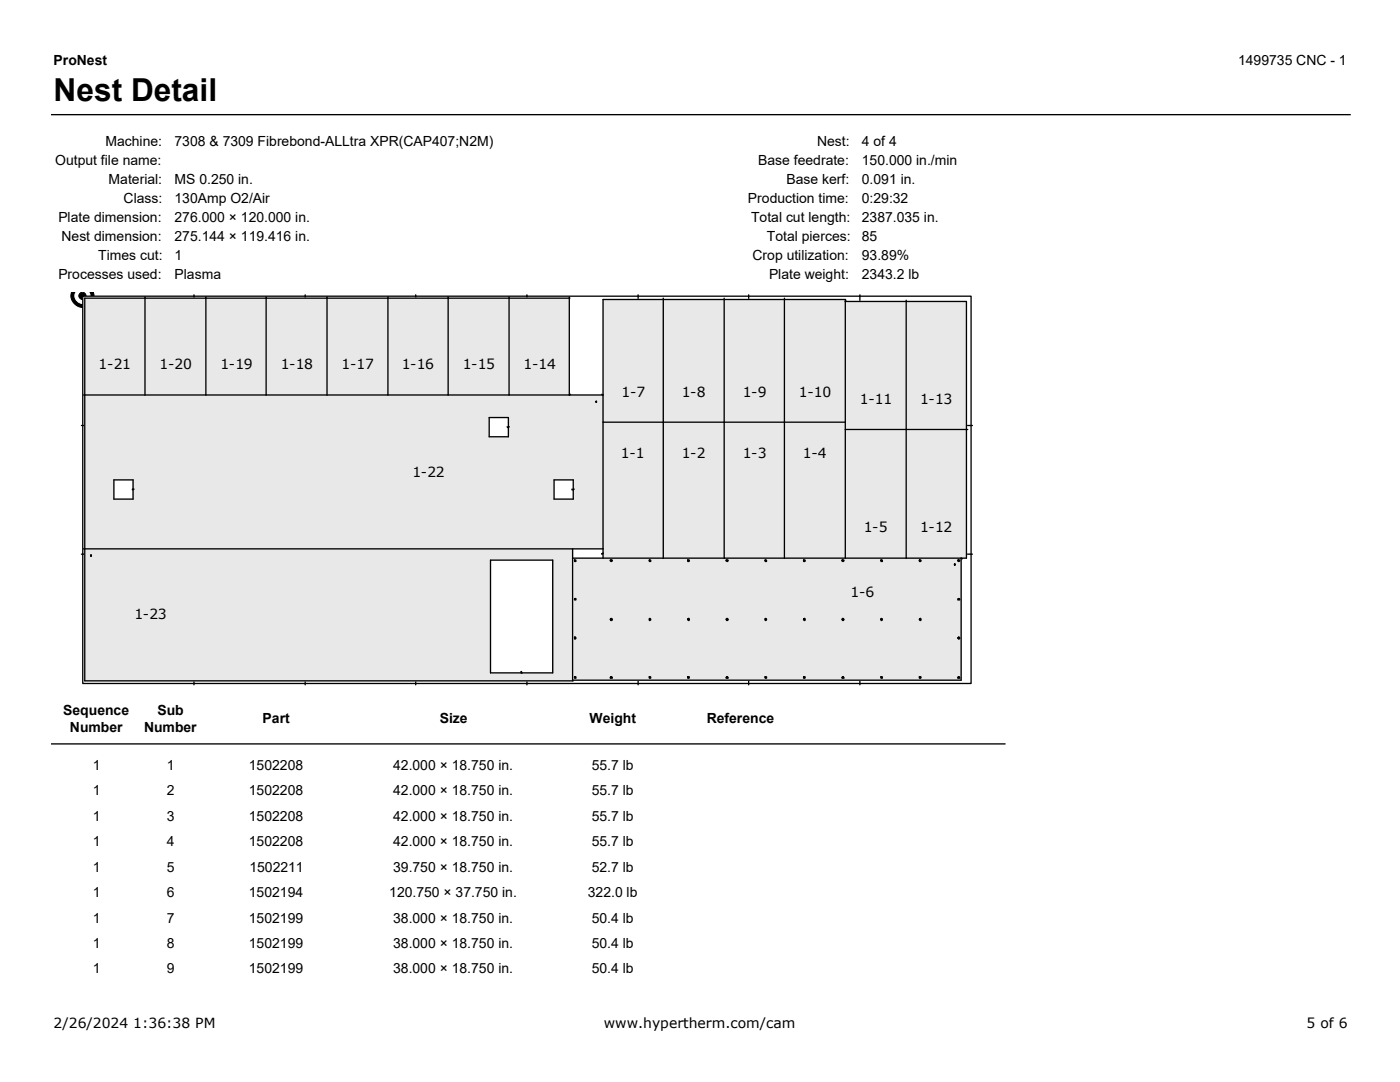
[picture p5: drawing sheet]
<svg xmlns="http://www.w3.org/2000/svg" width="279mm" height="216mm" viewBox="0 0 279 216" stroke-linecap="round" stroke-linejoin="round" font-family="sans-serif">
<path d="M10.2 22.9h259.4" fill="none" stroke="#000" stroke-width=".26"/>
<g fill="#000" stroke="#000" stroke-width=".2">
<path d="M14.2 58.5h4.5a2.3 2.3 0 0 1-2.2 2.8 2.3 2.3 0 0 1-2.3-2.8z" fill-rule="evenodd"/>
<circle cx="16.5" cy="59" r=".72"/>
</g>
<path d="M15 58.6l.2-.2h2.5a1.32 1.32 0 0 1-.8 2.1 1.52 1.52 0 0 1-1.9-1.9z" fill-rule="evenodd" fill="#fff" stroke="#fff" stroke-width=".2"/>
<path d="M16.5 59.1h177.3v77.3h-177.3z" fill-rule="evenodd" fill="#fff" stroke="#000" stroke-width=".26"/>
<g fill="none" stroke="#000" stroke-width=".26">
<path d="M28.9 59.2v19.6M38.7 58.8v.6M41.1 59.2v19.6M53.1 59.2v19.6M60.9 58.8v.6M65.3 59.2v19.6M77.4 59.2v19.6M83 58.8v.6M89.4 59.2v19.6M101.6 59.2v19.6M105.2 58.8v.6M113.6 59.2v19.6l.3-.1"/>
<path d="M113.7 59.5h-96.8v76.4h97.4v-26.4M127.4 58.8v1M132.4 59.5v51.9M144.5 59.5v51.9M149.4 58.8v1M156.5 59.5v51.9M168.8 59.9l-.1 .3h24.2v51.2h-78.6M171.6 58.8v1.2M180.9 59.9v51.5M120.1 78.7l.2 .1h-103.7M16.3 84.9h.5M22.7 95.8h3.9v3.8h-3.9z"/>
<path d="M26.4 97.6v.1l.2-.1M26.6 97.6h.1M97.6 83.3h3.9v3.9h-3.9zM101.2 85.2l.1 .1 .2-.1M101.5 85.2h.1M110.6 95.8h3.8v3.8h-3.8zM114.1 97.6v.1h.3v-.1M114.4 97.6h.1M118.9 80.1l.1 .2zM119 80v.3l-.1-.2zM119 80.1h.1M120.3 84.2h48.4"/>
<path d="M168.7 85.7h24.4M193 84.9h1.1M16.3 110.6h.5M16.6 109.5h103.7M18.1 110.8h.1M18.1 110.7h.1v.3h-.1zM18.1 110.8l.1 .2M97.9 111.8h12.4v22.5h-12.4zM114.7 111.8l.1 .1M114.7 111.8h.2v.2h-.2zM114.7 111.8v.1M114.7 119.4l.1 .2"/>
<path d="M114.7 119.4h.2v.3h-.2zM114.7 119.4v.2M120.1 110.4v.2l.2-.2M120.3 111.4v-51.6h48.4v51.6M121.8 111.8h.4v.1l-.3 .1zM121.9 111.8l.2 .1M121.9 111.8l-.1 .1M129.6 111.8l.1 .1M129.6 111.8h.3v.2h-.3zM129.6 111.8v.1M137.3 111.8h.2l-.1 .1M137.3 111.8h.2v.2h-.2z"/>
<path d="M137.3 111.8v.1M144.9 111.8h.4v.1l-.2 .1zM145.1 111.8l.1 .1M145.1 111.8l-.2 .1M152.7 111.8l.1 .1M152.7 111.8h.3v.2h-.3zM152.7 111.8v.1M160.4 111.8h.2l-.1 .1M160.4 111.8h.2v.2h-.2zM160.4 111.8v.1M168 111.8h.4v.1l-.2 .1zM168.2 111.8l.1 .1"/>
<path d="M168.2 111.8l-.2 .1M175.8 111.8l.2 .1M175.8 111.8h.3v.2h-.3zM175.8 111.8v.1M183.5 111.8h.3l-.2 .1M183.5 111.8h.3v.2h-.3zM183.5 111.8v.1M190.5 112.6l.1 .1M190.5 112.6h.1l-.1 .2zM190.5 112.6v.1M191.2 111.8h.4v.1l-.3 .1zM191.3 119.4l.1 .2"/>
<path d="M191.3 119.4l.3 .3h-.4zM191.3 119.4l-.1 .2M191.3 111.8l.1 .1M191.3 111.8l-.1 .1M192.1 111.5l-.3-.1v24.3h-77.5l.1 .2M193 110.6h1.1M38.7 135.9v.7M60.9 135.9v.7M83 135.9v.7M104.1 134h-.1v.3h.1M105.2 135.9v.7M114.7 135.1l.1 .1"/>
<path d="M114.7 135.1h.2v.2h-.2zM114.7 135.1v.1M114.7 127.3l.1-.2v.3M114.7 127.1l.2 .2-.1 .2h-.1zM114.7 127.3h.1M121.8 123.5h.1M121.9 135.1l.2 .1M121.9 135.1l.3 .2h-.4zM121.9 135.1l-.1 .1M121.9 123.5v-.1l.2 .3M121.9 123.4l.3 .1-.1 .3-.3-.1zM127.4 135.9v.7"/>
<path d="M129.6 135.1l.1 .1M129.6 135.1h.3v.2h-.3zM129.6 135.1v.1M129.6 123.5l.1-.1v.3M129.6 123.4l.3 .1-.2 .3h-.1zM129.6 123.5h.1M137.3 135.1h.2l-.1 .1M137.3 135.1h.2v.2h-.2zM137.3 135.1v.1M137.3 123.5l.1-.1 .1 .1-.1 .2M137.3 123.5h.1M137.4 123.4h.1v.4l-.2-.1z"/>
<path d="M144.9 123.5h.2M145.1 123.5v-.1l.1 .3M145.1 123.4l.2 .1-.1 .3-.3-.1zM145.1 135.1l.1 .1M145.1 135.1l.2 .2h-.4zM145.1 135.1l-.2 .1M149.4 135.9v.7M152.7 135.1l.1 .1M152.7 135.1h.3v.2h-.3zM152.7 135.1v.1M152.7 123.5l.1-.1v.3M152.7 123.4l.3 .1-.2 .3h-.1z"/>
<path d="M152.7 123.5h.1M160.4 123.5l.1-.1 .1 .1-.1 .2M160.4 123.5h.1M160.4 135.1h.2l-.1 .1M160.4 135.1h.2v.2h-.2zM160.4 135.1v.1M160.5 123.4h.1v.4l-.2-.1zM168 123.5h.2M168.2 135.1l.1 .1M168.2 135.1l.2 .2h-.4zM168.2 135.1l-.2 .1M168.2 123.5v-.1l.1 .3"/>
<path d="M168.2 123.4l.2 .1-.1 .3-.3-.1zM171.6 135.9v.7M175.8 135.1l.2 .1M175.8 135.1h.3v.2h-.3zM175.8 135.1v.1M175.8 123.5l.2-.1v.3M175.8 123.4l.3 .1-.1 .3h-.2zM175.8 123.5h.1M183.5 135.1h.3l-.2 .1M183.5 135.1h.3v.2h-.3zM183.5 135.1v.1M183.5 123.5l.1-.1 .2 .1-.2 .2"/>
<path d="M183.5 123.5h.1M183.6 123.4h.2v.4l-.3-.1zM191.2 127.3h.1M191.3 127.3v-.2l.1 .3M191.3 127.1l.3 .2-.2 .2-.2-.1zM191.3 135.1l.1 .1M191.3 135.1l.3 .2h-.4zM191.3 135.1l-.1 .1M10.2 148.4h190.5"/>
</g>
<path d="M114.7 119.4v.3h.2v-.3zM121.9 123.4l-.1 .3 .3 .1 .1-.3zM114.7 127.1v.4h.1l.1-.2zM114.7 135.1v.2h.2v-.2zM121.9 135.1l-.1 .2h.4zM129.6 135.1v.2h.3v-.2zM129.6 123.4v.4h.1l.2-.3zM137.4 123.4l-.1 .3 .2 .1v-.4zM137.3 135.1v.2h.2v-.2zM145.1 135.1l-.2 .2h.4zM145.1 123.4l-.2 .3 .3 .1 .1-.3zM152.7 123.4v.4h.1l.2-.3zM152.7 135.1v.2h.3v-.2zM160.4 135.1v.2h.2v-.2zM160.5 123.4l-.1 .3 .2 .1v-.4zM168.2 123.4l-.2 .3 .3 .1 .1-.3zM175.8 123.4v.4h.2l.1-.3zM183.6 123.4l-.1 .3 .3 .1v-.4zM168.2 135.1l-.2 .2h.4zM175.8 135.1v.2h.3v-.2zM183.5 135.1v.2h.3v-.2zM191.3 135.1l-.1 .2h.4zM191.3 127.1l-.1 .3 .2 .1 .2-.2zM191.3 119.4l-.1 .3h.4zM191.2 111.8l.1 .2 .3-.1v-.1zM190.5 112.6v.2l.1-.1zM183.5 111.8v.2h.3v-.2zM175.8 111.8v.2h.3v-.2zM168 111.8l.2 .2 .2-.1v-.1zM160.4 111.8v.2h.2v-.2zM152.7 111.8v.2h.3v-.2zM144.9 111.8l.2 .2 .2-.1v-.1zM137.3 111.8v.2h.2v-.2zM129.6 111.8v.2h.3v-.2zM121.8 111.8l.1 .2 .3-.1v-.1zM114.7 111.8v.2h.2v-.2zM18.1 110.7v.3h.1v-.3zM97.9 111.8v22.5h12.4v-22.5zM22.7 95.8v3.8h3.9v-3.8zM97.6 83.3v3.9h3.9v-3.9zM119 80l-.1 .1 .1 .2zM110.6 95.8v3.8h3.8v-3.8zM114.3 111.4h77.5v24.3h-77.5zM16.9 109.5h97.4v26.4h-97.4zM16.9 78.8h103.4v30.7h-103.4zM16.9 59.5h12v19.3h-12zM28.9 59.5h12.2v19.3h-12.2zM41.1 59.5h12v19.3h-12zM53.1 59.5h12.2v19.3h-12.2zM65.3 59.5h12.1v19.3h-12.1zM77.4 59.5h12v19.3h-12zM89.4 59.5h12.2v19.3h-12.2zM101.6 59.5h12v19.3h-12zM120.3 84.2h12.1v27.2h-12.1zM132.4 84.2h12.1v27.2h-12.1zM144.5 84.2h12v27.2h-12zM156.5 84.2h12.2v27.2h-12.2zM168.7 85.7h12.2v25.7h-12.2zM180.9 85.7h12v25.7h-12zM120.3 59.8h12.1v24.4h-12.1zM132.4 59.8h12.1v24.4h-12.1zM144.5 59.8h12v24.4h-12zM156.5 59.8h12.2v24.4h-12.2zM168.7 60.2h12.2v25.5h-12.2zM180.9 60.2h12v25.5h-12z" fill-rule="evenodd" fill="#e8e8e8" stroke="#e8e8e8" stroke-width=".26"/>
<text font-size="6.3" x="10.7" y="20.1">Nest Detail</text>
<g font-size="2.8">
<text x="10.7" y="13.1">ProNest</text>
<text x="247.1" y="13.1">1499735 CNC - 1</text>
<text x="21.1" y="29">Machine:</text>
<text x="34.8" y="29">7308 &amp; 7309 Fibrebond-ALLtra XPR(CAP407;N2M)</text>
<text x="163.1" y="29">Nest:</text>
<text x="172" y="29">4 of 4</text>
<text x="11" y="32.8">Output file name:</text>
<text x="151.3" y="32.9">Base feedrate:</text>
<text x="172" y="32.9">150.000 in./min</text>
<text x="21.7" y="36.7">Material:</text>
<text x="24.7" y="40.5">Class:</text>
<text x="34.8" y="36.7">MS 0.250 in.</text>
<text x="34.8" y="40.5">130Amp O2/Air</text>
<text x="149.3" y="40.5">Production time:</text>
<text x="157" y="36.7">Base kerf:</text>
<text x="172" y="36.7">0.091 in.</text>
<text x="172" y="40.5">0:29:32</text>
<text x="11.6" y="44.3">Plate dimension:</text>
<text x="34.8" y="44.3">276.000 × 120.000 in.</text>
<text x="149.9" y="44.3">Total cut length:</text>
<text x="172" y="44.3">2387.035 in.</text>
<text x="12.3" y="48.1">Nest dimension:</text>
<text x="19.6" y="51.8">Times cut:</text>
<text x="34.8" y="48.1">275.144 × 119.416 in.</text>
<text x="34.8" y="51.9">1</text>
<text x="150.2" y="51.9">Crop utilization:</text>
<text x="153" y="48.1">Total pierces:</text>
<text x="172" y="48.1">85</text>
<text x="172" y="51.9">93.89%</text>
<text x="11.6" y="55.7">Processes used:</text>
<text x="34.8" y="55.7">Plasma</text>
<text x="153.5" y="55.7">Plate weight:</text>
<text x="172" y="55.7">2343.2 lb</text>
<text x="19.7" y="73.7">1-21</text>
<text x="31.8" y="73.7">1-20</text>
<text x="44" y="73.7">1-19</text>
<text x="56" y="73.7">1-18</text>
<text x="68.2" y="73.7">1-17</text>
<text x="80.2" y="73.7">1-16</text>
<text x="92.3" y="73.7">1-15</text>
<text x="104.5" y="73.7">1-14</text>
<text x="124" y="79.3">1-7</text>
<text x="136.1" y="79.3">1-8</text>
<text x="148.2" y="79.3">1-9</text>
<text x="159.5" y="79.3">1-10</text>
<text x="171.6" y="80.6">1-11</text>
<text x="183.6" y="80.6">1-13</text>
<text x="82.3" y="95.1">1-22</text>
<text x="123.9" y="91.3">1-1</text>
<text x="136.1" y="91.3">1-2</text>
<text x="148.2" y="91.3">1-3</text>
<text x="160.2" y="91.3">1-4</text>
<text x="172.4" y="106.3">1-5</text>
<text x="183.6" y="106.3">1-12</text>
<text x="169.8" y="119.2">1-6</text>
<text x="26.8" y="123.6">1-23</text>
<text x="12.6" y="142.6">Sequence</text>
<text x="31.4" y="142.6">Sub</text>
<text x="14" y="146">Number</text>
<text x="28.7" y="146">Number</text>
<text x="52.4" y="144.3">Part</text>
<text x="87.8" y="144.3">Size</text>
<text x="117.7" y="144.3">Weight</text>
<text x="141" y="144.3">Reference</text>
<text x="18.5" y="153.6">1</text>
<text x="33.3" y="153.6">1</text>
<text x="49.7" y="153.6">1502208</text>
<text x="78.5" y="153.6">42.000 × 18.750 in.</text>
<text x="118.1" y="153.6">55.7 lb</text>
<text x="18.5" y="158.7">1</text>
<text x="33.3" y="158.7">2</text>
<text x="49.7" y="158.7">1502208</text>
<text x="78.5" y="158.7">42.000 × 18.750 in.</text>
<text x="118.1" y="158.7">55.7 lb</text>
<text x="18.5" y="163.8">1</text>
<text x="33.3" y="163.8">3</text>
<text x="49.7" y="163.8">1502208</text>
<text x="78.5" y="163.8">42.000 × 18.750 in.</text>
<text x="118.1" y="163.8">55.7 lb</text>
<text x="18.5" y="168.8">1</text>
<text x="18.5" y="173.9">1</text>
<text x="33.3" y="168.8">4</text>
<text x="33.3" y="173.9">5</text>
<text x="49.7" y="168.8">1502208</text>
<text x="49.8" y="173.9">1502211</text>
<text x="78.5" y="168.8">42.000 × 18.750 in.</text>
<text x="78.5" y="173.9">39.750 × 18.750 in.</text>
<text x="118.1" y="168.8">55.7 lb</text>
<text x="118.1" y="173.9">52.7 lb</text>
<text x="18.5" y="179">1</text>
<text x="33.3" y="179">6</text>
<text x="49.7" y="179">1502194</text>
<text x="77.7" y="179">120.750 × 37.750 in.</text>
<text x="117.3" y="179">322.0 lb</text>
<text x="18.5" y="184.1">1</text>
<text x="33.3" y="184.1">7</text>
<text x="49.7" y="184.1">1502199</text>
<text x="78.5" y="184.1">38.000 × 18.750 in.</text>
<text x="118.1" y="184.1">50.4 lb</text>
<text x="18.5" y="189.2">1</text>
<text x="33.3" y="189.2">8</text>
<text x="49.7" y="189.2">1502199</text>
<text x="78.5" y="189.2">38.000 × 18.750 in.</text>
<text x="118.1" y="189.2">50.4 lb</text>
<text x="18.5" y="194.2">1</text>
<text x="33.3" y="194.2">9</text>
<text x="49.7" y="194.2">1502199</text>
<text x="78.5" y="194.2">38.000 × 18.750 in.</text>
<text x="118.1" y="194.2">50.4 lb</text>
<text x="10.7" y="205.2">2/26/2024 1:36:38 PM</text>
<text x="120.5" y="205.2">www.hypertherm.com/cam</text>
<text x="260.8" y="205.2">5 of 6</text>
</g>
</svg>
